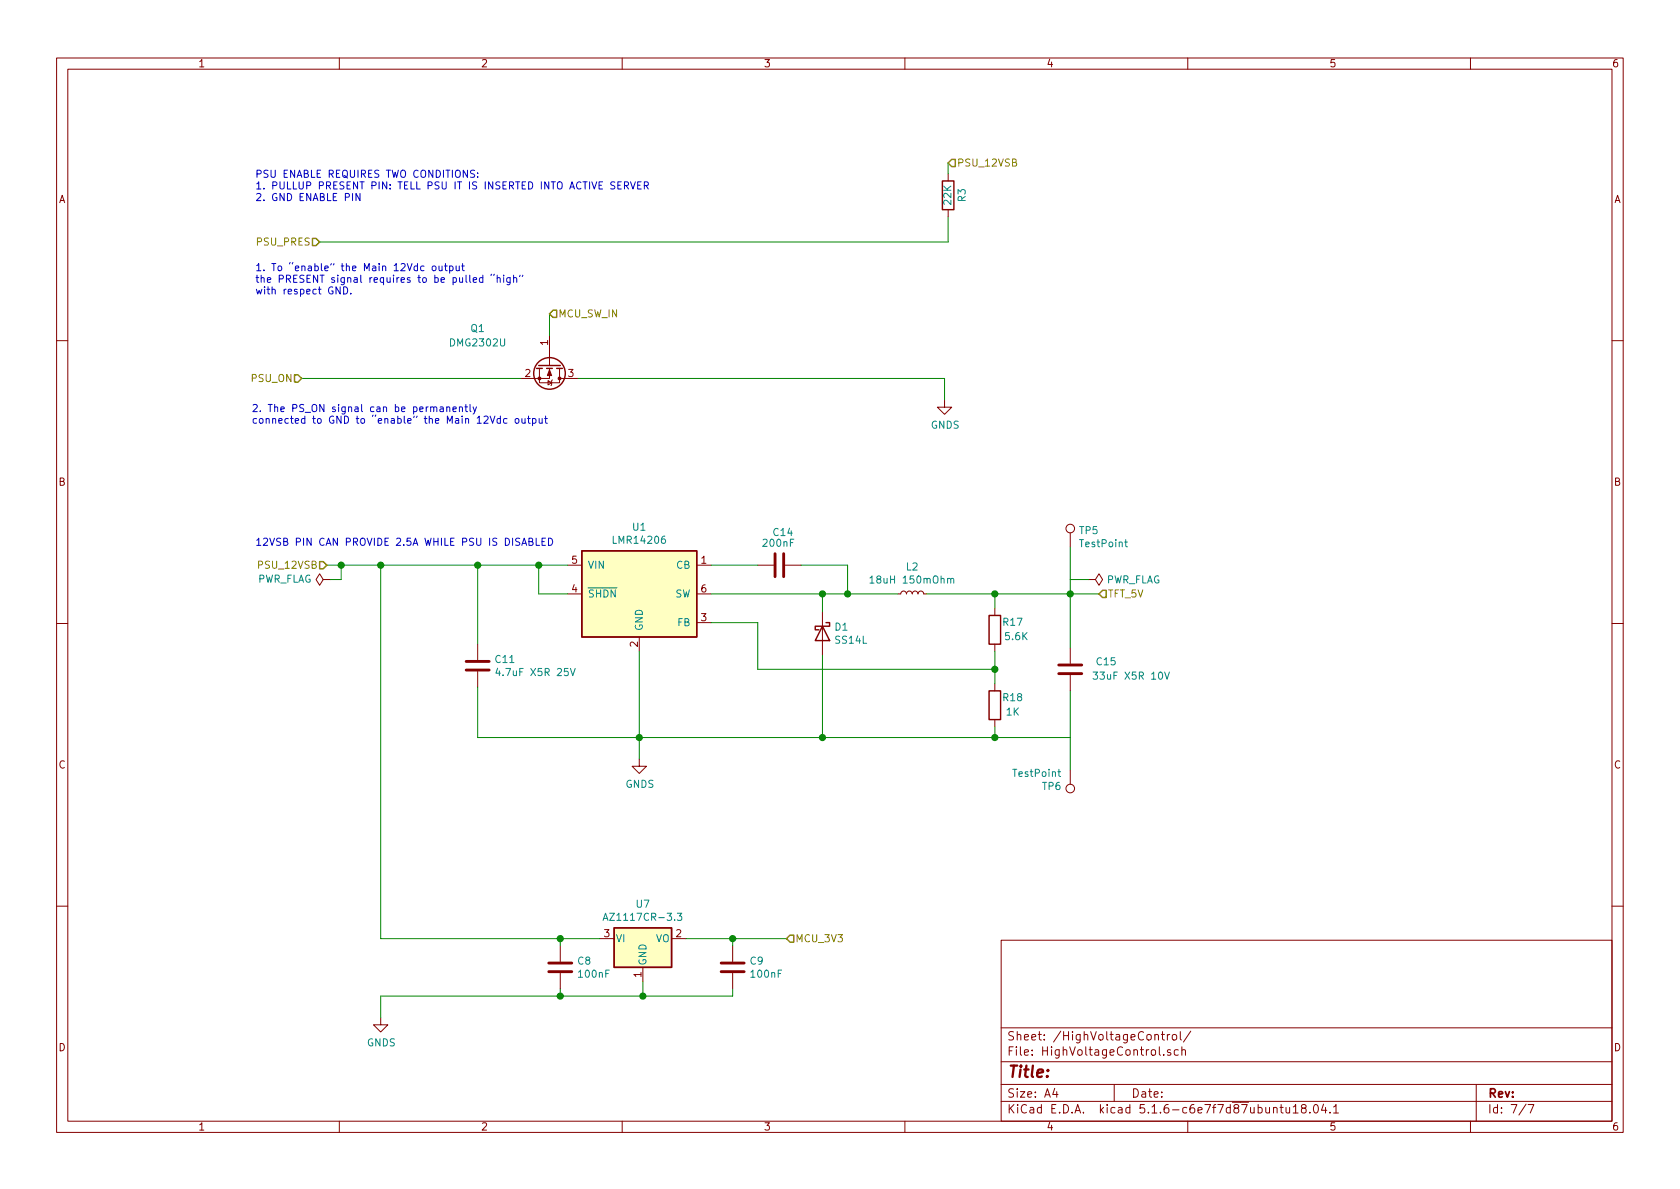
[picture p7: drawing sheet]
<svg xmlns="http://www.w3.org/2000/svg" width="297mm" height="210mm" viewBox="0 0 297 210" stroke-linecap="round" stroke-linejoin="round" font-family="sans-serif">
<g fill="none" stroke="#840000" stroke-width=".18">
<path d="M10 10.3h277v189.9h-277zM12 12.2h273v186.1h-273zM60 10.3v1.9M110 10.3v1.9M160 10.3v1.9M210 10.3v1.9M260 10.3v1.9M167.6 30.7v1.3M167.6 37.1v1.2M97.2 59.3v5.3M10 60.2h2M95.4 65.1v2.6h3.5v-2.6"/>
<path d="M96.9 67.3l.6 .4-.6 .4zM97.2 65.1v1.8h-5.1M97.7 67.2l-.2 .1v.8l-.1 .1M98.9 66.9h3.3M167 70.7v1.3h1.3l-1.3 1.3-1.3-1.3h1.3M285 60.2h2M100.3 99.9h2.6M123.2 99.9h2.5M134 99.9h2.8M138.8 99.9h2.8M189.2 94.2v2.6M10 110.3h2"/>
<path d="M57.1 102.5l-.6-1-.6 1 .6 1 .6-1h1.3M58.4 102.5h.1M84.5 113.9v2.8M84.5 118.7v2.8M100.3 105h2.6M113 112.6v2.6M123.2 110.1h2.5M123.2 105h2.5M145.4 108.2v7.6M158.7 105h.6l.1-.3 .3-.2 .4 .1 .2 .4 .1-.3 .3-.2 .4 .1 .2 .4 .1-.3 .3-.2 .4 .1 .2 .4 .1-.3 .3-.2 .4 .1 .2 .4h.5M175.9 107.6v1.2M175.9 113.9v1.3"/>
<path d="M189.2 114.5v2.8M189.2 119.4v2.8M192.4 102.5h1.3l.6-1 .6 1-.6 1-.6-1M192.4 102.5h.1M285 110.3h2M113 134.2v1.3h1.3l-1.3 1.3-1.2-1.3h1.2M175.9 120.9v1.3M175.9 127.2v1.3M189.2 136.1v2.6M10 160.2h2M67.3 180v1.2h1.3l-1.3 1.3-1.3-1.3h1.3M99.1 167.3v2.7"/>
<path d="M99.1 172.1v2.8M106 166h2.6M113.7 171.1v2.5M118.7 166h2.6M129.5 167.3v2.7M129.5 172.1v2.8M177 166.3h108v32h-108zM285 160.2h2M60 198.3v1.9M110 198.3v1.9M160 198.3v1.9M177 194.8h108"/>
<path d="M177 191.8h108M177 187.8h108M177 181.8h108M186.5 192.5l-.4 1h1M186.8 193v1M197 191.8v3M204.2 183.1l.2-.2 .3 .1 .1 .9M205 185.1v1.3l.2 .2M205.3 182.9h.6M205.5 182.4v1.3l.4 .2M205.8 186.5v.1M206.4 182.9v1"/>
<path d="M206.8 182.9l-.4 .3M207 185.7l-.4-.1-.2 .2 .1 .2 .5 .2v.3h-.6M207.3 183.1l.2-.2 .5 .2v.7l-.3 .1-.4-.1zM208.3 185.7l-.4-.1-.3 .3 .1 .6 .2 .1 .4-.1M208.7 182.4v1.3l.2 .2M209 185.7l.2-.1 .3 .1 .1 .9M209 185.1v1.5M210 198.3v1.9M210.5 182.3l-1.3 2M225.2 196l.2-.2 .3 .1 .1 .9M226.3 195.8h.6M226.5 195.3v1.3l.4 .2"/>
<path d="M227.4 195.8l.1 .9 .3 .1 .2-.1M228 195.8v1M228.7 195.8l.4-.5v1.5M228.7 196.8h.8M230.4 196l-.3-.2v-.3a.48 .48 0 0 1 .8 0l-.1 .4-.7 .2v.4l.3 .3h.3l.2-.3v-.4l-.2-.1M231.6 196.7v.1M232.4 195.4l.2-.1a.8 .8 0 0 1 .5 .8 .8 .8 0 0 1-.5 .7 1 1 0 0 1-.2-1.4zM234 195.2l-.3 1.1h.9M234.4 195.8v1M235.2 196.7v.1M235.8 195.8l.4-.5v1.5M235.8 196.8h.9"/>
<path d="M260 198.3v1.9M261 191.8v6.5M269.8 195.2l-1.2 2M270.2 195.3h1l-.6 1.5"/>
<circle cx="189.2" cy="93.5" r=".76"/>
<circle cx="189.2" cy="139.4" r=".76"/>
</g>
<g fill="none" stroke="#008484" stroke-width=".18">
<path d="M198.9 95.9h.4M199 95.4v1.1l.3 .2M88 118.2l-.3 .8h.8M100.9 118.2l.4 1.3 .4-1.3M153.8 102.2l.4-.4v1.3M153.8 103.1h.7M167.5 102.4l.2-.1h.3l.1 .8M168.1 102.5l.2-.2h.3v.8M193.3 118.8h.8l-.5 .5 .4 .2v.5l-.2 .1-.5-.1M205.9 118.8l.4 1.3 .5-1.3M187 136.5h.5M187.2 136v1.1l.3 .2"/>
<path d="M106.6 162.8l.5-1.3 .4 1.3M106.8 162.4h.6M119.8 161.5h.7l-.4 .5 .4 .1v.5l-.2 .2-.5-.2"/>
</g>
<g fill="#ffffc2" stroke="#ffffc2" stroke-width=".18">
<path d="M102.9 97.4h20.3v15.2h-20.3z"/>
<path d="M108.6 164.1h10.1v7h-10.1z"/>
</g>
<g fill="none" stroke="#840000" stroke-width=".25">
<path d="M166.6 32h2.1v5.1h-2.1zM94.9 65.1h1M95.2 64.6h3.9M96.6 65.1h1.1M98.4 65.1h1M102.9 97.4h20.3v15.2h-20.3zM145.4 110.7l1.3 2.6h-2.6zM146 110.1h.7v.6h-2.6v.7h.7M174.9 108.8h2v5.1h-2zM174.9 122.2h2v5h-2zM108.6 164.1h10.1v7h-10.1z"/>
<circle cx="97.2" cy="66" r="2.79"/>
</g>
<path d="M137 97.9v4.1M138.6 97.9v4.1M82.4 118.5h4.1M82.4 117h4.1M187.2 117.6h4.1M187.2 119.1h4.1M97 171.8h4.1M97 170.3h4.1M127.5 171.8h4.1M127.5 170.3h4.1" fill="none" stroke="#840000" stroke-width=".51"/>
<g fill="#840000" stroke="#840000" stroke-width=".18">
<path d="M97.2 65.4l.3 1h-.7z"/>
<circle cx="95.4" cy="66.9" r=".25"/>
<circle cx="98.9" cy="66.9" r=".25"/>
</g>
<g fill="none" stroke="#008400" stroke-width=".18">
<path d="M167.6 38.3v4.5h-111.1M167.6 28.8v1.9M97.2 55.5v3.8M53.3 66.9h38.8M102.2 66.9h64.8v3.8M57.8 99.9h42.5M60.3 99.9v2.6h-1.9M67.3 99.9v66.1h38.7M84.5 99.9v14M95.2 99.9v5.1h5.1M125.7 99.9h8.3M141.6 99.9h8.3v5.1"/>
<path d="M189.2 96.8v17.7M113 115.2v19M125.7 105h33M125.7 110.1h8.3v8.3h41.9M145.4 105v3.2M145.4 115.8v14.6M163.8 105h30.5M175.9 105v2.6M175.9 115.2v5.7M189.2 102.5h3.2M84.5 121.5v8.9h104.7M175.9 128.5v1.9"/>
<path d="M189.2 122.2v13.9M99.1 166v1.3M99.1 174.9v1.2M113.7 173.6v2.5M121.3 166h17.8M129.5 174.9v1.2h-62.2v3.9M129.5 166v1.3"/>
</g>
<path d="M168.3 28.2h.6v1.3h-.6l-.7-.7zM55.2 42.2h.7l.6 .6-.6 .6h-.7zM97.8 54.9h.6v1.2h-.6l-.6-.6zM52.1 66.3h.6l.6 .6-.6 .7h-.6zM56.5 99.3h.6l.7 .6-.7 .7h-.6zM194.9 104.4h.7v1.3h-.7l-.6-.7zM139.7 165.3h.6v1.3h-.6l-.6-.6z" fill="none" stroke="#848400" stroke-width=".25"/>
<g fill="none" stroke="#0000c2" stroke-width=".18">
<path d="M63.7 34.2v1.3l-.8-1.3v1.3M83.9 30.2l-.5-.1-.2 .1v.4l.6 .2 .1 .3-.2 .3-.5-.1M84.5 31.2v.2M84.5 30.6v.1M109.2 32.8h.5M109.9 32.2h-.7v1.2h.7M110.4 32.8l.7-.1v-.4l-.2-.1h-.5v1.2M110.7 32.8l.4 .6M111.5 32.2l.4 1.2 .4-1.2M112.8 32.8h.4M113.4 32.2h-.6v1.2h.6M113.9 32.8l.7-.1v-.4l-.2-.1h-.5v1.2"/>
<path d="M114.2 32.8l.4 .6M60.1 50.7v1.3l-.7-1.3v1.3M60.8 50.7a.64 .64 0 0 1 .7 .7 .64 .64 0 0 1-.7 .6zM62 51.9v.1M73.8 47.1l-.3-.1-.3 .3 .1 .5h.5M73.8 46.6v1.3M75 47.1l-.4-.1-.2 .3 .1 .5h.5M76.5 47.1l.3-.1 .3 .3-.1 .5-.3 .1-.3-.3zM77.6 47l.1 .8 .3 .1 .2-.2M78.2 47v.9M78.6 47h.5M78.8 46.6v1.1l.3 .2"/>
<path d="M79.5 47.1l.4-.1 .2 .3-.1 .5h-.5M79.5 47v1.3M80.6 47l.1 .8 .3 .1 .2-.2M81.2 47v.9M81.6 47h.5M81.8 46.6v1.1l.3 .2M82.4 48.7v1.1l.2 .1M83.1 48.7v1.1l.1 .1M83.7 49.5l.6-.1-.1-.3h-.4l-.1 .2v.6h.5M85.4 49.1h-.4l-.2 .2 .1 .6h.5M85.4 48.7v1.2M86.9 48.5l-.1 .2"/>
<path d="M87.4 48.5l-.1 .2M87.9 49.2l.2-.1h.3v.8M87.9 48.7v1.2M89.1 48.7v.1M89.1 49.1v.8M90.2 49.1l-.1 1.1-.1 .2-.3-.1M90.2 49.1h-.4l-.2 .2 .1 .6h.5M90.8 49.2l.2-.1h.3l.1 .8M90.8 48.7v1.2M91.9 48.7l-.1 .2M92.4 48.7l-.1 .2M77.8 72h.5l.1 .8"/>
<path d="M78.4 72.3h-.4l-.2 .2v.2h.6M79 72.1l.2-.1h.3v.8M79 72v.8M80.1 72.4l.6-.1-.1-.3h-.3l-.2 .1v.6h.5M81.2 72.1l.2-.1h.3l.1 .8M81.2 72v.8M82.2 72h.5M82.4 71.5v1.1l.3 .2M83.1 71.5v1.1l.2 .2M83.6 72l.3 .8M84.3 72l-.5 1.1-.2 .1M85.6 73.7l.5-.1 .2 .3-.8 .9h.8"/>
<path d="M86.7 73.6l.4 1.2 .4-1.2M88.5 74.1l-.4-.1-.2 .2 .1 .6h.5M88.5 73.6v1.2M89.6 74.1l-.3-.1-.3 .2 .2 .6h.4M91.1 74.1l.2-.1 .4 .1v.5l-.1 .2h-.3l-.2-.1zM92.3 74l.1 .8h.3l.1-.1M92.8 74v.8M93.3 74h.5M93.4 73.6v1.1l.4 .1M94.2 74.1l.3-.1 .3 .2-.2 .6h-.4M94.2 74v1.3M95.3 74l.1 .8h.3l.2-.1"/>
<path d="M95.9 74v.8M96.3 74h.5M96.5 73.6v1.1l.3 .1M92.3 96.4l.4-1.2 .4 1.2M93.5 95.8l.6-.1v-.4l-.6-.1v1.2h.5l.3-.2v-.2l-.3-.2M94.8 95.2v1.2h.6M95.8 95.8h.4M96.4 95.2h-.6v1.2h.6M97 95.2a.64 .64 0 0 1 .7 .6 .64 .64 0 0 1-.7 .6z"/>
</g>
<g fill="#008400" stroke="#008400" stroke-width=".25">
<circle cx="113" cy="130.4" r=".51"/>
<circle cx="99.1" cy="166" r=".51"/>
<circle cx="175.9" cy="105" r=".51"/>
<circle cx="99.1" cy="176.1" r=".51"/>
<circle cx="175.9" cy="118.4" r=".51"/>
<circle cx="67.3" cy="99.9" r=".51"/>
<circle cx="60.3" cy="99.9" r=".51"/>
<circle cx="95.3" cy="99.9" r=".51"/>
<circle cx="175.9" cy="130.4" r=".51"/>
<circle cx="149.9" cy="105" r=".51"/>
<circle cx="189.2" cy="105" r=".51"/>
<circle cx="84.5" cy="99.9" r=".51"/>
<circle cx="129.5" cy="166" r=".51"/>
<circle cx="145.4" cy="105" r=".51"/>
<circle cx="145.4" cy="130.4" r=".51"/>
<circle cx="113.7" cy="176.1" r=".51"/>
</g>
<text font-size="2.8" fill="#840000" x="178" y="190.5">Title:</text>
<g font-size="2.1" fill="#840000">
<text x="178" y="184">Sheet: /HighVoltageControl/</text>
<text x="178" y="186.7">File: HighVoltageControl.sch</text>
<text x="178" y="196.9">KiCad E.D.A. kicad 5.1.6-c6e7f7d87ubuntu18.04.1</text>
<text x="178" y="194.1">Size: A4</text>
<text x="200" y="194.1">Date:</text>
<text x="263" y="194.1">Rev:</text>
<text x="263" y="196.9">Id: 7/7</text>
</g>
<g font-size="1.8" fill="#840000">
<text x="35" y="11.9">1</text>
<text x="85" y="11.9">2</text>
<text x="135" y="11.9">3</text>
<text x="185" y="11.9">4</text>
<text x="235" y="11.9">5</text>
<text x="285" y="11.9">6</text>
<text x="10.4" y="35.9">A</text>
<text x="285.4" y="35.9">A</text>
<text x="96.9" y="61.1" transform="rotate(-90 96.9 61.1)">1</text>
<text x="92.9" y="66.7">2</text>
<text x="100.5" y="66.7">3</text>
<text x="10.4" y="85.9">B</text>
<text x="285.4" y="85.9">B</text>
<text x="101.1" y="99.7">5</text>
<text x="124" y="99.7">1</text>
<text x="101.1" y="104.8">4</text>
<text x="124" y="104.8">6</text>
<text x="124" y="109.8">3</text>
<text x="112.8" y="114.4" transform="rotate(-90 112.8 114.4)">2</text>
<text x="10.4" y="135.9">C</text>
<text x="285.4" y="135.9">C</text>
<text x="106.8" y="165.7">3</text>
<text x="119.5" y="165.7">2</text>
<text x="113.4" y="172.8" transform="rotate(-90 113.4 172.8)">1</text>
<text x="10.4" y="185.9">D</text>
<text x="285.4" y="185.9">D</text>
<text x="35" y="199.9">1</text>
<text x="85" y="199.9">2</text>
<text x="135" y="199.9">3</text>
<text x="185" y="199.9">4</text>
<text x="235" y="199.9">5</text>
<text x="285" y="199.9">6</text>
</g>
<g font-size="1.8" fill="#848400">
<text x="169.2" y="29.5">PSU_12VSB</text>
<text x="45.5" y="43.4">PSU_PRES</text>
<text x="98.7" y="56.1">MCU_SW_IN</text>
<text x="44.6" y="67.6">PSU_ON</text>
<text x="46" y="100.6">PSU_12VSB</text>
<text x="195.8" y="105.7">TFT_5V</text>
<text x="140.6" y="166.6">MCU_3V3</text>
</g>
<g font-size="1.8" fill="#0000c2">
<text x="45.1" y="31.4">PSU ENABLE REQUIRES TWO CONDITIONS:</text>
<text x="45.1" y="33.5">1. PULLUP PRESENT PIN: TELL PSU IT IS INSERTED INTO ACTIVE SERVER</text>
<text x="45.1" y="35.6">2. GND ENABLE PIN</text>
<text x="45.1" y="47.9">1. To enable the Main 12Vdc output</text>
<text x="45.1" y="50">the PRESENT signal requires to be pulled high</text>
<text x="45.1" y="52.1">with respect GND.</text>
<text x="44.4" y="72.9">2. The PS_ON signal can be permanently</text>
<text x="44.4" y="74.9">connected to GND to enable the Main 12Vdc output</text>
<text x="45.1" y="96.5">12VSB PIN CAN PROVIDE 2.5A WHILE PSU IS DISABLED</text>
</g>
<g font-size="1.8" fill="#008484">
<text x="170.7" y="35.7" transform="rotate(-90 170.7 35.7)">R3</text>
<text x="168.2" y="36.2" transform="rotate(-90 168.2 36.2)">22K</text>
<text x="83.3" y="58.7">Q1</text>
<text x="79.8" y="61.3">DMG2302U</text>
<text x="164.6" y="75.8">GNDS</text>
<text x="111.9" y="93.8">U1</text>
<text x="136.8" y="94.8">C14</text>
<text x="190.9" y="94.5">TP5</text>
<text x="103.9" y="100.6">VIN</text>
<text x="108.7" y="96.2">LMR14206</text>
<text x="119.6" y="100.6">CB</text>
<text x="135.1" y="96.7">200nF</text>
<text x="160.3" y="100.9">L2</text>
<text x="191.1" y="96.8">TestPoint</text>
<text x="45.4" y="103">PWR_FLAG</text>
<text x="103.9" y="105.7">SHDN</text>
<text x="119.3" y="105.7">SW</text>
<text x="154.6" y="103.2">18uH 150mOhm</text>
<text x="195.5" y="103.2">PWR_FLAG</text>
<text x="113.7" y="111.6" transform="rotate(-90 113.7 111.6)">GND</text>
<text x="119.8" y="110.7">FB</text>
<text x="147.7" y="111.5">D1</text>
<text x="147.8" y="113.8">SS14L</text>
<text x="177.4" y="110.7">R17</text>
<text x="177.8" y="113.2">5.6K</text>
<text x="87.7" y="117.2">C11</text>
<text x="88.5" y="119.6">4.7uF X5R 25V</text>
<text x="194" y="117.6">C15</text>
<text x="177.4" y="124">R18</text>
<text x="194.2" y="120.2">33uF X5R 10V</text>
<text x="178" y="126.5">1K</text>
<text x="179.3" y="137.4">TestPoint</text>
<text x="110.6" y="139.3">GNDS</text>
<text x="184.3" y="139.7">TP6</text>
<text x="112.5" y="160.5">U7</text>
<text x="107.7" y="162.8">AZ1117CR-3.3</text>
<text x="108.8" y="166.6">VI</text>
<text x="115.9" y="166.6">VO</text>
<text x="102.2" y="170.6">C8</text>
<text x="102.4" y="172.9">100nF</text>
<text x="114.3" y="170.8" transform="rotate(-90 114.3 170.8)">GND</text>
<text x="132.7" y="170.6">C9</text>
<text x="132.9" y="172.9">100nF</text>
<text x="64.9" y="185">GNDS</text>
</g>
</svg>
